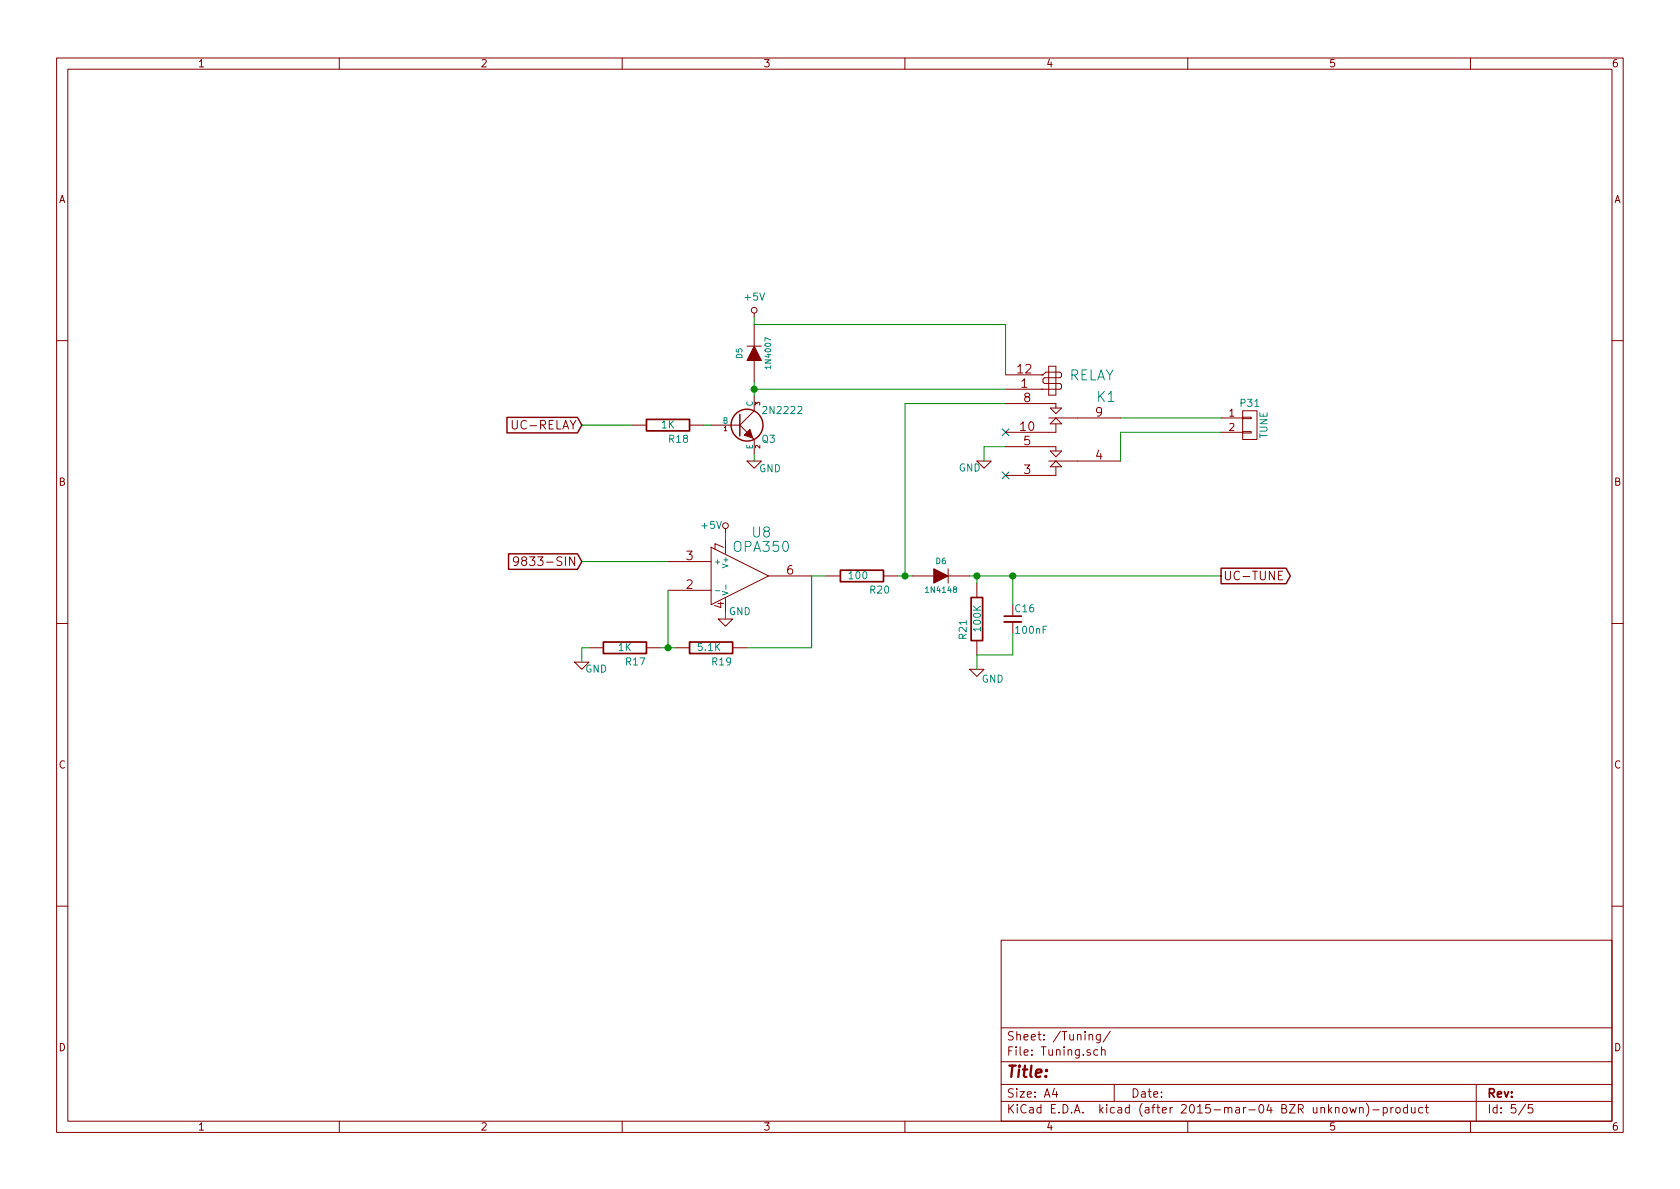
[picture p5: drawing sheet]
EESchema Schematic File Version 2
LIBS:power
LIBS:device
LIBS:transistors
LIBS:conn
LIBS:linear
LIBS:regul
LIBS:74xx
LIBS:cmos4000
LIBS:adc-dac
LIBS:memory
LIBS:xilinx
LIBS:special
LIBS:microcontrollers
LIBS:dsp
LIBS:microchip
LIBS:analog_switches
LIBS:motorola
LIBS:texas
LIBS:intel
LIBS:audio
LIBS:interface
LIBS:digital-audio
LIBS:philips
LIBS:display
LIBS:cypress
LIBS:siliconi
LIBS:opto
LIBS:atmel
LIBS:contrib
LIBS:valves
LIBS:ArduinoNano
LIBS:MCP4131
LIBS:MCP4161
LIBS:SG3525
LIBS:VRef
LIBS:ACS712
LIBS:PiezoBuzzer
LIBS:AD9833_Board
LIBS:SMPS
LIBS:OPA350
LIBS:SN74LVC2G157
LIBS:74HC1G86
LIBS:Relay_EE5
LIBS:Schematic-cache
EELAYER 25 0
EELAYER END
$Descr A4 11693 8268
encoding utf-8
Sheet 5 5
Title ""
Date ""
Rev ""
Comp ""
Comment1 ""
Comment2 ""
Comment3 ""
Comment4 ""
$EndDescr
Text GLabel 4050 3900 0    60   Input ~ 0
9833-SIN
$Comp
L OPA350 U8
U 1 1
P 5150 4000
F 0 "U8" H 5300 4300 70  0000 C CNN
F 1 "OPA350" H 5300 4200 70  0000 C CNN
F 2 "SMD_Packages:SOIC-8-N" H 5150 4000 60  0001 C CNN
F 3 "" H 5150 4000 60  0000 C CNN
	1    5150 4000
	1    0    0    -1  
$EndComp
$Comp
L GND #PWR050
U 1 1
P 5050 4300
F 0 "#PWR050" H 5050 4050 50  0001 C CNN
F 1 "GND" H 5150 4350 50  0000 C CNN
F 2 "" H 5050 4300 60  0000 C CNN
F 3 "" H 5050 4300 60  0000 C CNN
	1    5050 4300
	1    0    0    -1  
$EndComp
$Comp
L +5V #PWR051
U 1 1
P 5050 3700
F 0 "#PWR051" H 5050 3550 50  0001 C CNN
F 1 "+5V" H 4950 3750 50  0000 C CNN
F 2 "" H 5050 3700 60  0000 C CNN
F 3 "" H 5050 3700 60  0000 C CNN
	1    5050 3700
	1    0    0    -1  
$EndComp
$Comp
L R R17
U 1 1
P 4350 4500
F 0 "R17" V 4450 4500 50  0000 L CNN
F 1 "1K" V 4350 4450 50  0000 L CNN
F 2 "Resistors_SMD:R_0805_HandSoldering" H 4350 4500 60  0001 C CNN
F 3 "" H 4350 4500 60  0000 C CNN
	1    4350 4500
	0    1    1    0   
$EndComp
$Comp
L R R19
U 1 1
P 4950 4500
F 0 "R19" V 5050 4500 50  0000 L CNN
F 1 "5.1K" V 4950 4400 50  0000 L CNN
F 2 "Resistors_SMD:R_0805_HandSoldering" H 4950 4500 60  0001 C CNN
F 3 "" H 4950 4500 60  0000 C CNN
	1    4950 4500
	0    1    1    0   
$EndComp
Wire Wire Line
	4050 3900 4650 3900
Wire Wire Line
	4600 4500 4700 4500
Wire Wire Line
	4650 4500 4650 4100
Connection ~ 4650 4500
Wire Wire Line
	5200 4500 5650 4500
Wire Wire Line
	5650 4500 5650 4000
$Comp
L GND #PWR052
U 1 1
P 4050 4600
F 0 "#PWR052" H 4050 4350 50  0001 C CNN
F 1 "GND" H 4150 4550 50  0000 C CNN
F 2 "" H 4050 4600 60  0000 C CNN
F 3 "" H 4050 4600 60  0000 C CNN
	1    4050 4600
	1    0    0    -1  
$EndComp
Wire Wire Line
	4100 4500 4050 4500
Wire Wire Line
	4050 4500 4050 4600
$Comp
L R R20
U 1 1
P 6000 4000
F 0 "R20" V 6100 4050 50  0000 L CNN
F 1 "100" V 6000 3900 50  0000 L CNN
F 2 "Resistors_SMD:R_0805_HandSoldering" H 6000 4000 60  0001 C CNN
F 3 "" H 6000 4000 60  0000 C CNN
	1    6000 4000
	0    1    1    0   
$EndComp
$Comp
L CONN_01X02 P31
U 1 1
P 8700 2950
F 0 "P31" H 8700 3100 50  0000 C CNN
F 1 "TUNE" V 8800 2950 50  0000 C CNN
F 2 "Connect:PINHEAD1-2" H 8700 2950 60  0001 C CNN
F 3 "" H 8700 2950 60  0000 C CNN
	1    8700 2950
	1    0    0    -1  
$EndComp
NoConn ~ 7000 3000
NoConn ~ 7000 3300
$Comp
L GND #PWR053
U 1 1
P 6850 3200
F 0 "#PWR053" H 6850 2950 50  0001 C CNN
F 1 "GND" H 6750 3150 50  0000 C CNN
F 2 "" H 6850 3200 60  0000 C CNN
F 3 "" H 6850 3200 60  0000 C CNN
	1    6850 3200
	1    0    0    -1  
$EndComp
Wire Wire Line
	6850 3200 6850 3100
Wire Wire Line
	6850 3100 7000 3100
Wire Wire Line
	5650 4000 5750 4000
Wire Wire Line
	6300 2800 7000 2800
$Comp
L DIODE D6
U 1 1
P 6550 4000
F 0 "D6" H 6550 4100 40  0000 C CNN
F 1 "1N4148" H 6550 3900 40  0000 C CNN
F 2 "Diodes_ThroughHole:Diode_DO-41_SOD81_Horizontal_RM10" H 6550 4000 60  0001 C CNN
F 3 "" H 6550 4000 60  0000 C CNN
	1    6550 4000
	1    0    0    -1  
$EndComp
$Comp
L R R21
U 1 1
P 6800 4300
F 0 "R21" V 6900 4300 50  0000 L CNN
F 1 "100K" V 6800 4200 50  0000 L CNN
F 2 "Resistors_SMD:R_0805_HandSoldering" H 6800 4300 60  0001 C CNN
F 3 "" H 6800 4300 60  0000 C CNN
	1    6800 4300
	-1   0    0    1   
$EndComp
$Comp
L C_Small C16
U 1 1
P 7050 4300
F 0 "C16" H 7060 4370 50  0000 L CNN
F 1 "100nF" H 7060 4220 50  0000 L CNN
F 2 "Capacitors_SMD:C_0805_HandSoldering" H 7050 4300 60  0001 C CNN
F 3 "" H 7050 4300 60  0000 C CNN
	1    7050 4300
	1    0    0    -1  
$EndComp
$Comp
L GND #PWR054
U 1 1
P 6800 4650
F 0 "#PWR054" H 6800 4400 50  0001 C CNN
F 1 "GND" H 6910 4580 50  0000 C CNN
F 2 "" H 6800 4650 60  0000 C CNN
F 3 "" H 6800 4650 60  0000 C CNN
	1    6800 4650
	1    0    0    -1  
$EndComp
Wire Wire Line
	6750 4000 8500 4000
Wire Wire Line
	6800 4000 6800 4050
Wire Wire Line
	6800 4550 6800 4650
Wire Wire Line
	7050 4000 7050 4200
Connection ~ 6800 4000
Wire Wire Line
	6800 4550 7050 4550
Wire Wire Line
	7050 4550 7050 4400
Text GLabel 8500 4000 2    60   Output ~ 0
UC-TUNE
Connection ~ 7050 4000
Wire Wire Line
	7800 2900 8500 2900
Wire Wire Line
	7800 3200 7800 3000
Wire Wire Line
	7800 3000 8500 3000
$Comp
L R R18
U 1 1
P 4650 2950
F 0 "R18" V 4750 2950 50  0000 L CNN
F 1 "1K" V 4650 2900 50  0000 L CNN
F 2 "Resistors_SMD:R_0805_HandSoldering" H 4650 2950 60  0001 C CNN
F 3 "" H 4650 2950 60  0000 C CNN
	1    4650 2950
	0    1    1    0   
$EndComp
$Comp
L GND #PWR055
U 1 1
P 5250 3200
F 0 "#PWR055" H 5250 2950 50  0001 C CNN
F 1 "GND" H 5360 3145 50  0000 C CNN
F 2 "" H 5250 3200 60  0000 C CNN
F 3 "" H 5250 3200 60  0000 C CNN
	1    5250 3200
	1    0    0    -1  
$EndComp
$Comp
L DIODE D5
U 1 1
P 5250 2450
F 0 "D5" H 5250 2550 40  0000 C CNN
F 1 "1N4007" H 5250 2350 40  0000 C CNN
F 2 "Diodes_ThroughHole:Diode_DO-41_SOD81_Horizontal_RM10" H 5250 2450 60  0001 C CNN
F 3 "" H 5250 2450 60  0000 C CNN
	1    5250 2450
	0    -1   -1   0   
$EndComp
$Comp
L +5V #PWR056
U 1 1
P 5250 2200
F 0 "#PWR056" H 5250 2050 50  0001 C CNN
F 1 "+5V" H 5250 2340 50  0000 C CNN
F 2 "" H 5250 2200 60  0000 C CNN
F 3 "" H 5250 2200 60  0000 C CNN
	1    5250 2200
	1    0    0    -1  
$EndComp
Wire Wire Line
	5250 2650 5250 2750
Connection ~ 5250 2700
Wire Wire Line
	5250 2250 5250 2200
Wire Wire Line
	5250 3150 5250 3200
Wire Wire Line
	4900 2950 4950 2950
$Comp
L RELAY K1
U 1 1
P 7400 2950
F 0 "K1" H 7100 2750 70  0000 C CNN
F 1 "RELAY" H 7200 2600 70  0000 C CNN
F 2 "Relay_EC2:Relay_DPDT_IM0(3,6,7)NS" H 7400 2950 60  0001 C CNN
F 3 "" H 7400 2950 60  0000 C CNN
	1    7400 2950
	-1   0    0    1   
$EndComp
Wire Wire Line
	6250 4000 6350 4000
Wire Wire Line
	6300 2800 6300 4000
Connection ~ 6300 4000
Wire Wire Line
	7000 2700 5250 2700
Wire Wire Line
	5250 2250 7000 2250
Wire Wire Line
	7000 2250 7000 2600
Text GLabel 4050 2950 0    60   Input ~ 0
UC-RELAY
Wire Wire Line
	4400 2950 4050 2950
Wire Wire Line
	5050 3750 5050 3700
Wire Wire Line
	5050 4300 5050 4250
$Comp
L BFR92 Q3
U 1 1
P 5150 2950
F 0 "Q3" H 5350 2850 50  0000 C CNN
F 1 "2N2222" H 5300 3050 50  0000 L CNN
F 2 "Housings_SOT-23_SOT-143_TSOT-6:SOT-23_Handsoldering" H 5340 2950 30  0001 L CNN
F 3 "" H 5150 2950 60  0000 C CNN
	1    5150 2950
	1    0    0    -1  
$EndComp
$EndSCHEMATC
